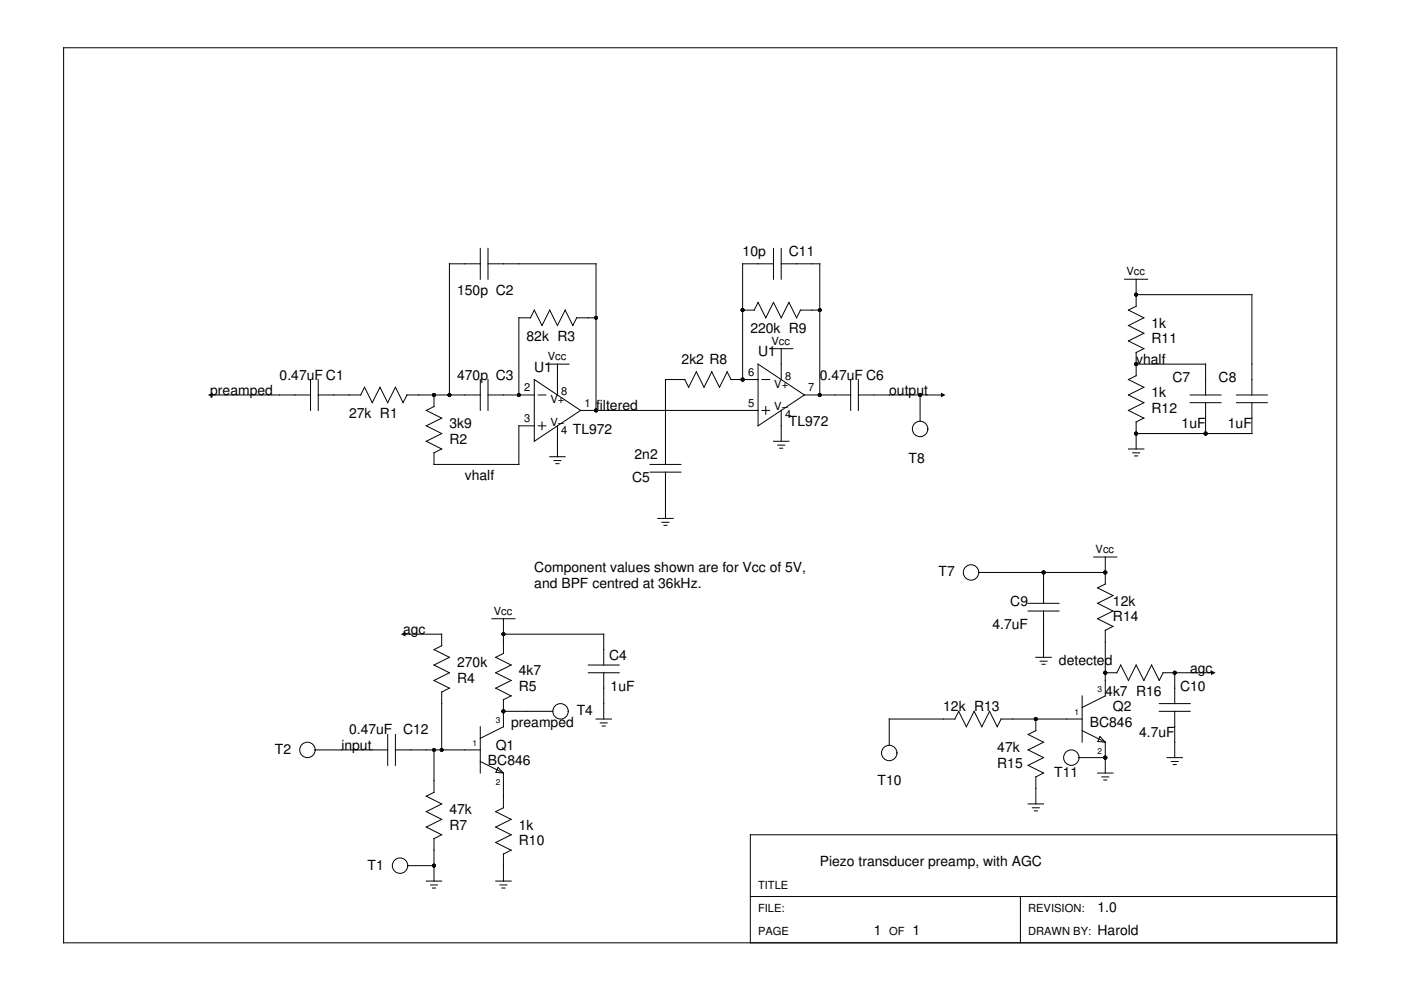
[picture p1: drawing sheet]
<svg xmlns="http://www.w3.org/2000/svg" width="297mm" height="210mm" viewBox="0 0 297 210" stroke-linecap="round" stroke-linejoin="round" font-family="sans-serif">
<g fill="none" stroke="#000" stroke-width=".21">
<path d="M13.5 10.1h269.9v189.8h-269.9zM101.8 52.7v6.5M101.8 55.9h-6.5v27.8M103.5 55.9h22.9v31.1M103.5 52.7v6.5M164 55.9h-6.5v24.6M164 52.7v6.5M165.6 55.9h8.2v27.8M165.6 52.7v6.5M238.4 59.2h4.9M240.9 59.2v5.7l-1.7 .8 3.3 1.7-3.3 1.6 3.3 1.7-3.3 1.6 3.3 1.6M115.7 77.2h4.9"/>
<path d="M118.2 77.2v6.5M122.2 67.4h4.2M122.3 67.4l-.8 1.6-1.7-3.3-1.6 3.3-1.6-3.3-1.7 3.3-1.6-3.3-.8 1.7h-2.5v16.3M154.2 78.8l.8 1.7h5.7M154.2 78.8l-1.7 3.3-1.6-3.3-1.6 3.3-1.7-3.3-1.6 3.3-.8-1.6h-4.1v18M157.5 65.7h2.4l.8-1.6 1.7 3.3 1.6-3.3 1.6 3.3 1.7-3.3 1.6 3.3M160.7 77.2l9.8 6.5-9.8 6.6zM163.2 73.9h4.9M165.6 73.9v6.6M169.7 65.7h4.1M169.7 65.7l-.8 1.7M240.9 77.2h14.7v6.5"/>
<path d="M240.9 62.5h24.5v21.2M242.5 73.9l-1.6 .8v5l-1.7 .8 3.3 1.6-3.3 1.6 3.3 1.7-3.3 1.6 3.3 1.7M44.6 83.7h21.2M65.8 80.5v6.5M67.5 83.7h9l.8-1.6 1.6 3.3 1.7-3.3 1.6 3.3 1.6-3.3 1.7 3.3 .8-1.7M67.5 80.5v6.5M86.3 83.7h15.5M92 83.7v2.5l-1.6 .8 3.2 1.7-3.2 1.6 3.2 1.6-3.2 1.7 3.2 1.6-1.6 .8v2.5h18v-8.2h3.3M101.8 80.5v6.5M103.5 83.7h9.8M103.5 80.5v6.5M113.3 80.5l9.8 6.5-9.8 6.6z"/>
<path d="M114.1 90.3h1.6M114.1 83.7h1.6M114.9 89.5v1.6M116.6 96.8h3.2M117.5 97.7h1.4M117.9 98.3h.6M118.2 90.3v6.5M123.1 87h37.6M137.8 98.5h6.6M161.5 87h1.7M161.5 80.5h1.7M162.4 86.2v1.6"/>
<path d="M164 93.6h3.3M164.9 94.4h1.5M165.3 95h.7M165.6 87v6.6M170.5 83.7h9.9M180.4 80.5v6.5M182 83.7h18M182 80.5v6.5M195.1 83.7v5.6M239.2 95.2h3.3M240.1 96h1.5M240.6 96.7h.6"/>
<path d="M240.9 89.4v5.8M242.5 88.6l-1.6 .9M252.3 83.7h6.6M252.3 85.4h6.6M255.6 85.4v6.5M262.2 83.7h6.5M262.2 85.4h6.5M265.4 85.4v6.5h-24.5M137.8 100.1h6.6M139.5 109.9h3.2M140.4 110.7h1.4M140.8 111.4h.6"/>
<path d="M141.1 100.1v9.8M231.9 118.1h4.9M234.3 118.1v5.7l-1.6 .8 3.3 1.7-3.3 1.6 3.3 1.7-3.3 1.6 3.3 1.6-1.7 .8v13.9l-4.9 2.5M85.5 134.5h8.1v2.4l-1.6 .8 3.3 1.7-3.3 1.6 3.3 1.6-3.3 1.7 3.3 1.6M104.3 131.2h4.9M106.7 131.2v7.3l-1.6 .9 3.3 1.6-3.3 1.6 3.3 1.7-3.3 1.6 3.3 1.6M106.7 134.5h21.3v6.5M207.5 121.4h26.8M218 127.9h6.5M218 129.6h6.5M219.6 139.4h3.3M221.3 121.4v6.5"/>
<path d="M221.3 129.6v9.8M66.8 159h15.4M82.2 155.7v6.6M83.8 159h18M83.8 155.7v6.6M92 159v9l-1.6 .8 3.2 1.7-3.2 1.6 3.2 1.6-3.2 1.7 3.2 1.6-1.6 .8M95.3 145.9l-1.7 .8v12.3M101.8 154.1v9.8M106.7 148.3v5.8l-4.9 2.4M106.7 150.8h10.5M108.4 147.5l-1.7 .9M124.7 141h6.6"/>
<path d="M124.7 142.6h6.6M126.4 152.5h3.2M127.3 153.3h1.4M127.7 153.9h.6M128 142.6v9.9M219.6 152.5v2.4l-1.6 .8 3.3 1.7-3.3 1.6 3.3 1.6-3.3 1.7 3.3 1.6-1.7 .8M220.5 140.2h1.5M220.9 140.8h.7M229.4 152.5h-17.1l-.9 1.6-1.6-3.3-1.6 3.3-1.7-3.3-1.6 3.3-1.6-3.3-.9 1.7h-13.9v5.5M229.4 147.5v9.9M229.4 154.9l4.9 2.5M233.2 156.2l1.1 1.2-1.5-.2z"/>
<path d="M234.3 142.6h2.5l.8-1.6 1.6 3.3 1.7-3.3 1.6 3.3 1.7-3.3 1.6 3.3 .8-1.7M234.3 157.4v6.5M245.8 149.2h6.5M245.8 150.8h6.5M246.6 142.6h10.6M249.1 142.6v6.6M249.1 150.8v9.8M92 177.8v9M101.8 161.5l4.9 2.4M105.6 162.7l1.1 1.2-1.5-.1zM106.7 163.9v7.4l-1.6 .8 3.3 1.6-3.3 1.7 3.3 1.6-3.3 1.6 3.3 1.7-1.7 .8v5.7M218 170.5h3.3"/>
<path d="M218.9 171.3h1.5M219.3 171.9h.6M219.6 164.7v5.8M228.8 160.6h5.5M232.7 163.9h3.3M233.6 164.7h1.5M234 165.4h.7M247.4 160.6h3.3M248.3 161.5h1.5M248.7 162.1h.7M283.4 177h-124.3v22.9M86.5 183.5h5.5"/>
<path d="M90.4 186.8h3.2M91.3 187.6h1.4M91.7 188.3h.6M105.1 186.8h3.3M106 187.6h1.5M106.4 188.3h.7M159.1 190.1h124.3M216.3 190.1v9.8"/>
<circle cx="195.1" cy="90.9" r="1.64"/>
<circle cx="205.9" cy="121.4" r="1.64"/>
<circle cx="65.2" cy="159" r="1.64"/>
<circle cx="118.8" cy="150.8" r="1.64"/>
<circle cx="188.5" cy="159.7" r="1.64"/>
<circle cx="227.1" cy="160.6" r="1.64"/>
<circle cx="84.8" cy="183.5" r="1.64"/>
</g>
<g fill="#000">
<path d="M44.1 83.7l1-.4v.9zM199.5 83.3l1 .4-1 .5zM85 134.5l1-.5v1zM256.8 142.1l.9 .5-.9 .5z"/>
<circle cx="126.4" cy="67.4" r=".41"/>
<circle cx="157.5" cy="65.7" r=".41"/>
<circle cx="173.8" cy="65.7" r=".41"/>
<circle cx="240.9" cy="77.2" r=".41"/>
<circle cx="240.9" cy="62.5" r=".41"/>
<circle cx="92" cy="83.7" r=".41"/>
<circle cx="95.3" cy="83.7" r=".41"/>
<circle cx="110" cy="83.7" r=".41"/>
<circle cx="126.4" cy="87" r=".41"/>
<circle cx="157.5" cy="80.5" r=".41"/>
<circle cx="173.8" cy="83.7" r=".41"/>
<circle cx="195.1" cy="83.7" r=".41"/>
<circle cx="240.9" cy="91.9" r=".41"/>
<circle cx="255.6" cy="91.9" r=".41"/>
<circle cx="106.7" cy="134.5" r=".41"/>
<circle cx="221.3" cy="121.4" r=".41"/>
<circle cx="234.3" cy="121.4" r=".41"/>
<circle cx="92" cy="159" r=".41"/>
<circle cx="93.6" cy="159" r=".41"/>
<circle cx="106.7" cy="150.8" r=".41"/>
<circle cx="219.6" cy="152.5" r=".41"/>
<circle cx="234.3" cy="142.6" r=".41"/>
<circle cx="249.1" cy="142.6" r=".41"/>
<circle cx="234.3" cy="160.6" r=".41"/>
<circle cx="92" cy="183.5" r=".41"/>
</g>
<g font-size="3">
<text x="157.5" y="54.3">10p</text>
<text x="167.3" y="54.3">C11</text>
<text x="96.9" y="62.5">150p C2</text>
<text x="159.1" y="70.7">220k R9</text>
<text x="244.2" y="69.5">1k</text>
<text x="111.6" y="72.3">82k R3</text>
<text x="144.5" y="77.2">2k2 R8</text>
<text x="160.7" y="75.6">U1</text>
<text x="240.9" y="77.2">vhalf</text>
<text x="244.2" y="72.8">R11</text>
<text x="44.6" y="83.7">preamped</text>
<text x="59.3" y="80.5">0.47uF C1</text>
<text x="96.9" y="80.5">470p</text>
<text x="105.1" y="80.5">C3</text>
<text x="113.3" y="78.8">U1</text>
<text x="173.8" y="80.5">0.47uF C6</text>
<text x="188.5" y="83.7">output</text>
<text x="248.6" y="81">C7</text>
<text x="258.4" y="81">C8</text>
<text x="74" y="88.7">27k R1</text>
<text x="126.4" y="87">filtered</text>
<text x="244.2" y="87.5">R12</text>
<text x="244.2" y="84.2">1k</text>
<text x="95.3" y="94.1">R2</text>
<text x="95.3" y="90.8">3k9</text>
<text x="121.5" y="91.9">TL972</text>
<text x="167.3" y="90.3">TL972</text>
<text x="250.5" y="90.8">1uF</text>
<text x="260.3" y="90.8">1uF</text>
<text x="98.6" y="101.7">vhalf</text>
<text x="134.5" y="97.3">2n2</text>
<text x="192.6" y="98.2">T8</text>
<text x="134" y="102.3">C5</text>
<text x="113.3" y="121.3">Component values shown are for Vcc of 5V,</text>
<text x="113.3" y="124.6">and BPF centred at 36kHz.</text>
<text x="199" y="122.2">T7</text>
<text x="214.2" y="128.5">C9</text>
<text x="236" y="131.7">R14</text>
<text x="236" y="128.4">12k</text>
<text x="85.5" y="134.5">agc</text>
<text x="210.4" y="133.3">4.7uF</text>
<text x="96.9" y="141.5">270k</text>
<text x="110" y="143.2">4k7</text>
<text x="129.1" y="139.9">C4</text>
<text x="224.5" y="141">detected</text>
<text x="252.3" y="142.6">agc</text>
<text x="96.9" y="144.8">R4</text>
<text x="110" y="146.4">R5</text>
<text x="129.5" y="146.4">1uF</text>
<text x="234.3" y="147.5">4k7 R16</text>
<text x="250.2" y="146.5">C10</text>
<text x="74" y="155.7">0.47uF</text>
<text x="85.5" y="155.7">C12</text>
<text x="108.4" y="154.1">preamped</text>
<text x="122.3" y="151.6">T4</text>
<text x="200" y="150.8">12k R13</text>
<text x="231.1" y="154.1">BC846</text>
<text x="236" y="150.8">Q2</text>
<text x="58.3" y="159.8">T2</text>
<text x="72.4" y="159">input</text>
<text x="105.1" y="159">Q1</text>
<text x="211.4" y="159.5">47k</text>
<text x="241.5" y="156.2">4.7uF</text>
<text x="103.5" y="162.3">BC846</text>
<text x="186.1" y="166.4">T10</text>
<text x="211.4" y="162.8">R15</text>
<text x="223.5" y="164.7">T11</text>
<text x="95.3" y="172.6">47k</text>
<text x="95.3" y="175.9">R7</text>
<text x="110" y="179.2">R10</text>
<text x="110" y="175.9">1k</text>
<text x="77.9" y="184.4">T1</text>
<text x="173.8" y="183.5">Piezo transducer preamp, with AGC</text>
<text x="232.7" y="193.4">1.0</text>
<text x="185.3" y="198.3">1</text>
<text x="193.4" y="198.3">1</text>
<text x="232.7" y="198.3">Harold</text>
</g>
<g font-size="2.4">
<text x="238.8" y="58.4">Vcc</text>
<text x="116.1" y="76.4">Vcc</text>
<text x="163.6" y="73.1">Vcc</text>
<text x="111.1" y="82.9">2</text>
<text x="119" y="83.7">8</text>
<text x="158.6" y="79.7">6</text>
<text x="164.2" y="82.2">V+</text>
<text x="166.4" y="80.5">8</text>
<text x="171.4" y="82.9">7</text>
<text x="111.1" y="89.5">3</text>
<text x="116.7" y="85.5">V+</text>
<text x="123.9" y="86.2">1</text>
<text x="158.6" y="86.2">5</text>
<text x="164.2" y="87">V−</text>
<text x="166.4" y="88.7">4</text>
<text x="116.7" y="90.3">V−</text>
<text x="119" y="91.9">4</text>
<text x="232.3" y="117.3">Vcc</text>
<text x="104.7" y="130.4">Vcc</text>
<text x="160.7" y="188.4">TITLE</text>
<text x="160.7" y="193.4">FILE:</text>
<text x="218" y="193.4">REVISION:</text>
<text x="160.7" y="198.3">PAGE</text>
<text x="188.5" y="198.3">OF</text>
<text x="218" y="198.3">DRAWN BY:</text>
</g>
<g font-size="1.8">
<text x="232.7" y="146.7">3</text>
<text x="105.1" y="153.3">3</text>
<text x="227.8" y="151.6">1</text>
<text x="100.2" y="158.2">1</text>
<text x="232.7" y="159.8">2</text>
<text x="105.1" y="166.4">2</text>
</g>
</svg>
